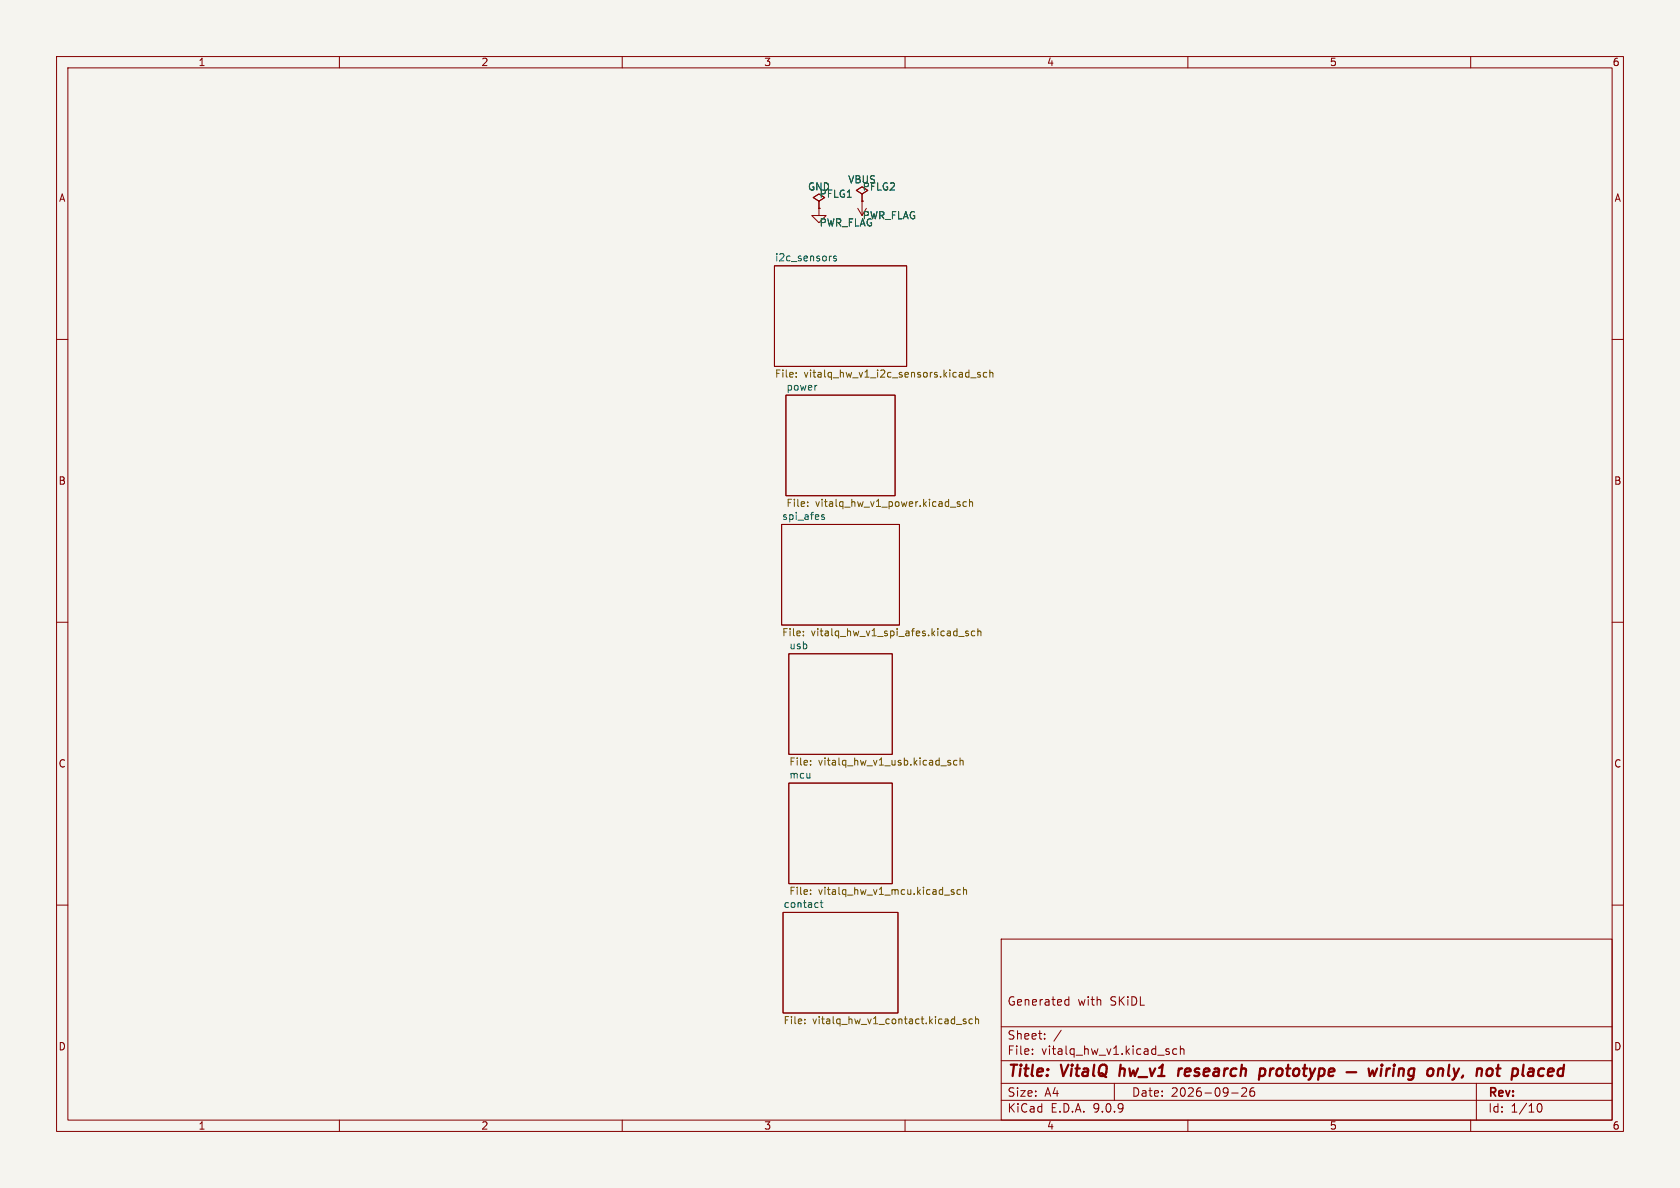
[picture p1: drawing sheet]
<svg xmlns="http://www.w3.org/2000/svg" width="297mm" height="210mm" viewBox="0 0 297 210" stroke-linecap="round" stroke-linejoin="round" font-family="sans-serif">
<path d="M0 0h297v210h-297z" fill="#f5f4ef" stroke="#f5f4ef" stroke-width=".18"/>
<g fill="none" stroke="#840000" stroke-width=".18">
<path d="M10 10h277v190h-277zM12 12h273v186h-273zM60 10v2M110 10v2M160 10v2M210 10v2M260 10v2M144.8 36.8v1.3h1.2l-1.2 1.3-1.3-1.3h1.3M144.8 36.8h.1M144.8 35.6l1-.7-1-.6-1 .6 1 .7v1.2M151.6 36.8l.8 1.3M152.4 34.3l1-.6-1-.7-1 .7 1 .6v1.3"/>
<path d="M152.4 35.6h.1M152.4 35.6v2.5M153.2 36.8l-.8 1.3M136.9 47h23.4v17.8h-23.4zM10 60h2M138.9 69.9h19.3v17.7h-19.3zM285 60h2M138.2 92.7h20.8v17.8h-20.8zM10 110h2M139.5 115.6h18.2v17.8h-18.2zM285 110h2M139.5 138.4h18.2v17.8h-18.2z"/>
<path d="M10 160h2M138.4 161.3h20.3v17.8h-20.3zM177 166h108v32h-108zM188.4 177.6h.6M188.4 176.8h.6M189 176.2v1.5M285 160h2M60 198v2M110 198v2M160 198v2M177 194.5h108M177 191.5h108"/>
<path d="M177 187.5h108M177 181.5h108M182.5 186.3v.1M182.5 185.5v.1M184.7 183.6v.1M184.7 182.8v.1M187.6 182.1l-1.3 2M197 191.5v3M206.5 185.9l.2 .2-.2 .3M206.5 185.4l.2 .1M208 185.5l-.4-.1-.3 .3v.4l.2 .2h.5M208.7 185.5l.2-.1 .3 .1 .1 .9"/>
<path d="M208.7 184.9v1.5M210 198v2M217.7 193.2h1.2M219.5 192.4l.6-.1 .2 .1 .1 .3-.9 1.1h.9M221.7 192.3a.59 .59 0 0 0-.7 .6v.6l.1 .2 .4 .1 .2-.1 .1-.5-.1-.3h-.5l-.2 .3M260 198v2M261 191.5v6.5M271.7 195.7l.2-.5 .2-.1a.81 .81 0 0 1 .6 .6 .81 .81 0 0 1-.3 .8h-.4l-.3-.5"/>
</g>
<g fill="none" stroke="#840000" stroke-width=".4">
<path d="M198.1 188.2l-.2 2M208.4 188.9l-.1 1.3M209 188.9l-.4 .1-.2 .3M222.8 189l.2-.1 .6 .1 .1 .3-.1 .5a.66 .66 0 0 1-1 .3M222.8 188.9l-.2 2M238.1 189.5h1.7M241.9 188.9l.3 1.3 .5-.9 .2 .9 .6-1.3M244.2 188.9l-.1 1.3M244.3 188.2v.2M244.3 188.2l-.1 .1 .1 .1M244.3 188.2l.1 .1-.1 .1M245.2 188.9l-.2 1.3"/>
<path d="M245.8 188.9l-.4 .1-.3 .3M246.4 188.9l-.1 1.3M246.5 188.2v.2M246.5 188.2l-.1 .1 .1 .1M246.5 188.2l.1 .1-.1 .1M247.3 189.1a.49 .49 0 0 1 .9 .1l-.1 1M247.4 188.9l-.2 1.3M250 189a.66 .66 0 0 0-1 .3v.5l.1 .3 .2 .1 .6-.1M250 188.9l-.2 1.6a.6 .6 0 0 1-.9 .3M252.5 189.1a.52 .52 0 0 1 .5-.2 .52 .52 0 0 1 .4 .4l-.1 .5a.55 .55 0 0 1-.5 .4 .55 .55 0 0 1-.5-.4zM254.3 189.1a.49 .49 0 0 1 .8 .1l-.1 1M254.3 188.9l-.1 1.3"/>
<path d="M256.2 188.2l-.2 1.7 .3 .3M264.5 188.9h.8M264.9 188.2l-.2 1.7v.2l.4 .1M272.1 190.1l.2 .1 .5-.1M272.2 189l.2-.1 .6 .1"/>
</g>
<g fill="none" stroke="#725600" stroke-width=".18">
<path d="M140.8 66.6v.1M140.8 65.9v.1M171.6 66.8h1M173.3 65.9l-.3-.1-.2 .2 .1 .2 .4 .1v.3h-.5M174.4 65.9l-.3-.1-.3 .3 .2 .5h.4M175 65.9l.2-.1 .3 .1v.8M175 65.4v1.3M142.8 89.4v.1M142.8 88.7v.2M169.7 88.7h-.3l-.2 .2 .1 .1 .4 .2v.3h-.5M170.9 88.7h-.4l-.3 .2 .2 .6h.5M171.4 88.8l.2-.1h.3v.8"/>
<path d="M171.4 88.3v1.2M142 112.3v.1M142 111.6v.1M169.5 112.5h1M171.2 111.6l-.3-.1-.2 .2 .1 .2 .4 .1v.3h-.5M172.3 111.6l-.3-.1-.3 .3 .1 .5h.5M172.9 111.7l.2-.2 .3 .1v.8M172.9 111.1v1.3M143.3 135.1v.2M143.3 134.5v.1M167.6 134.6l.5 .4-.2 .3-.3-.1M168 134.5l-.3-.1-.1 .2"/>
<path d="M169.2 134.5l-.4-.1-.2 .2 .1 .6h.5M169.7 134.5l.2-.1 .3 .1 .1 .8M169.7 134v1.3M143.3 157.3v.1M143.3 158v.1M168.6 157.3h-.3l-.1 .1v.2l.4 .1v.4h-.4M169.8 157.3h-.4l-.2 .2 .1 .6h.5M170.3 157.4l.2-.1h.3l.1 .8M170.3 156.8v1.3M172.5 179.7v1.3M142.3 180.9v.1M142.3 180.2v.1"/>
<path d="M169.1 181.1h.9M170.8 180.2l-.3-.1-.2 .2v.2l.5 .1v.3h-.5M171.9 180.2l-.4-.1-.2 .3 .1 .5h.5M172.5 180.2l.1-.1 .3 .1 .1 .8"/>
</g>
<path d="M146.9 45.3h.1M147.8 45.3h-.3l-.1 .2v.1l.4 .2v.3h-.4M144.3 68.1h.1M145.3 91.4l.4 .1 .1 .2-.2 .1h-.4M145.3 91.1h.4M145 159.6h.5M145.2 159.1v1.1l.3 .2" fill="none" stroke="#006464" stroke-width=".18"/>
<g font-size="2.8" fill="#840000">
<text x="178" y="190.9">Title:</text>
<text x="187.7" y="190.9">VitalQ</text>
<text x="198.7" y="190.9">hw_v1</text>
<text x="209.9" y="190.9">research</text>
<text x="225.1" y="190.9">prototype</text>
<text x="257.2" y="190.9">only,</text>
<text x="266.7" y="190.9">not</text>
<text x="273.8" y="190.9">placed</text>
</g>
<g font-size="2.1" fill="#840000">
<text x="178" y="178">Generated</text>
<text x="190.5" y="178">with</text>
<text x="196.3" y="178">SKiDL</text>
<text x="178" y="184">Sheet:</text>
<text x="178" y="186.7">File:</text>
<text x="184.1" y="186.7">vitalq_hw_v1.kicad_sch</text>
<text x="178" y="196.9">KiCad</text>
<text x="178" y="194.1">Size:</text>
<text x="184.7" y="194.1">A4</text>
<text x="185.7" y="196.9">E.D.A.</text>
<text x="193.3" y="196.9">9.0.9</text>
<text x="200" y="194.1">Date:</text>
<text x="207" y="194.1">2026-09-26</text>
<text x="263" y="194.3">Rev:</text>
<text x="263" y="196.9">Id:</text>
<text x="267.1" y="196.9">1/10</text>
</g>
<g font-size="1.8" fill="#840000">
<text x="35" y="11.9">1</text>
<text x="85" y="11.9">2</text>
<text x="135" y="11.9">3</text>
<text x="185" y="11.9">4</text>
<text x="235" y="11.9">5</text>
<text x="285" y="11.9">6</text>
<text x="10.3" y="35.9">A</text>
<text x="285.3" y="35.9">A</text>
<text x="10.3" y="85.9">B</text>
<text x="285.3" y="85.9">B</text>
<text x="10.3" y="135.9">C</text>
<text x="285.3" y="135.9">C</text>
<text x="10.3" y="185.9">D</text>
<text x="285.3" y="185.9">D</text>
<text x="35" y="199.9">1</text>
<text x="85" y="199.9">2</text>
<text x="135" y="199.9">3</text>
<text x="185" y="199.9">4</text>
<text x="235" y="199.9">5</text>
<text x="285" y="199.9">6</text>
</g>
<g font-size="1.8" fill="#006464">
<text x="142.7" y="33.9">GND</text>
<text x="144.8" y="35.2">PFLG1</text>
<text x="149.8" y="32.6">VBUS</text>
<text x="152.4" y="33.9">PFLG2</text>
<text x="144.8" y="40.2">PWR_FLAG</text>
<text x="152.4" y="39">PWR_FLAG</text>
<text x="136.9" y="46.3">i2c_sensors</text>
<text x="138.9" y="69.1">power</text>
<text x="138.2" y="92">spi_afes</text>
<text x="139.4" y="114.9">usb</text>
<text x="139.4" y="137.7">mcu</text>
<text x="138.4" y="160.6">contact</text>
</g>
<g font-size="1.8" fill="#725600">
<text x="136.9" y="67.1">File:</text>
<text x="142.1" y="67.1">vitalq_hw_v1_i2c_sensors.kicad_sch</text>
<text x="138.9" y="89.9">File:</text>
<text x="144.2" y="89.9">vitalq_hw_v1_power.kicad_sch</text>
<text x="138.2" y="112.8">File:</text>
<text x="143.4" y="112.8">vitalq_hw_v1_spi_afes.kicad_sch</text>
<text x="139.4" y="135.7">File:</text>
<text x="144.7" y="135.7">vitalq_hw_v1_usb.kicad_sch</text>
<text x="139.4" y="158.5">File:</text>
<text x="144.7" y="158.5">vitalq_hw_v1_mcu.kicad_sch</text>
<text x="138.4" y="181.4">File:</text>
<text x="143.7" y="181.4">vitalq_hw_v1_contact.kicad_sch</text>
</g>
</svg>
